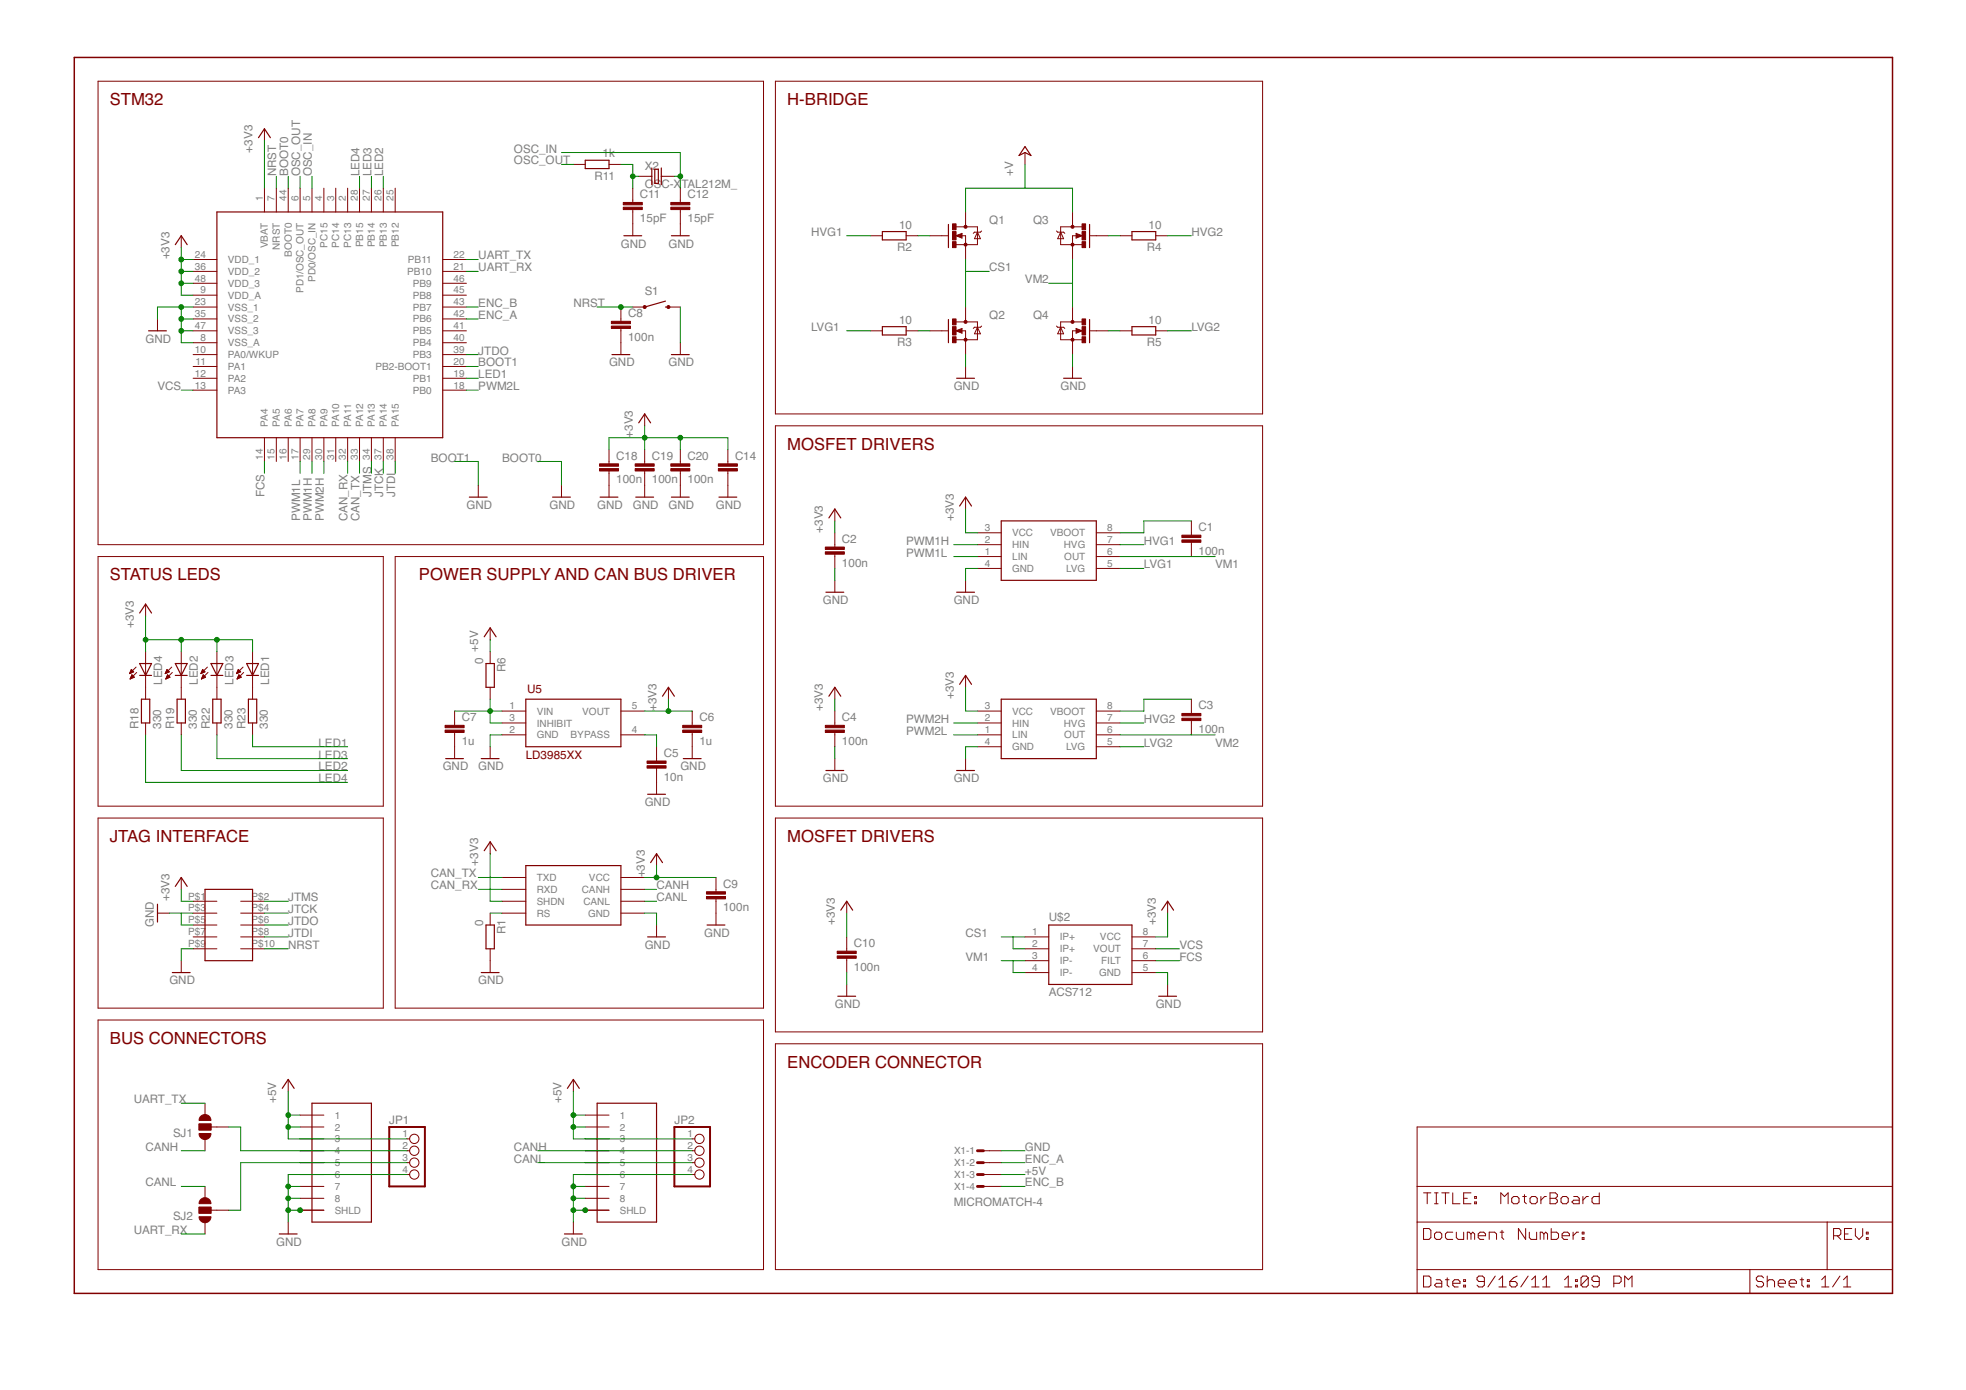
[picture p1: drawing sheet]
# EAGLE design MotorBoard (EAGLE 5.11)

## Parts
1  RJ45-43860  [0438600010]
2  RJ45-43860  [0438600010]
C1  100n  C-EUC0603  [C0603]
C2  100n  C-EUC0603  [C0603]
C3  100n  C-EUC0603  [C0603]
C4  100n  C-EUC0603  [C0603]
C5  10n  C-EUC0603  [C0603]
C6  1u  C-EUC0603  [C0603]
C7  1u  C-EUC0603  [C0603]
C8  100n  C-EUC0603  [C0603]
C9  100n  C-EUC0603  [C0603]
C10  100n  C-EUC0603  [C0603]
C11  15pF  C-EUC0603  [C0603]
C12  15pF  C-EUC0603  [C0603]
C14  C-EUC0805  [C0805]
C18  100n  C-EUC0603  [C0603]
C19  100n  C-EUC0603  [C0603]
C20  100n  C-EUC0603  [C0603]
JP1  PINHD-1X4/90  [1X04/90]
JP2  PINHD-1X4/90  [1X04/90]
LED1  LEDCHIPLED_0805  [CHIPLED_0805]
LED2  LEDCHIPLED_0805  [CHIPLED_0805]
LED3  LEDCHIPLED_0805  [CHIPLED_0805]
LED4  LEDCHIPLED_0805  [CHIPLED_0805]
Q1  MOSFET-NCHANNELFDD8580  [DPAK]
Q2  MOSFET-NCHANNELFDD8580  [DPAK]
Q3  MOSFET-NCHANNELFDD8580  [DPAK]
Q4  MOSFET-NCHANNELFDD8580  [DPAK]
R1  0  R-EU_R0603  [R0603]
R2  10  R-EU_R0603  [R0603]
R3  10  R-EU_R0603  [R0603]
R4  10  R-EU_R0603  [R0603]
R5  10  R-EU_R0603  [R0603]
R6  0  R-EU_R0603  [R0603]
R11  1k  R-EU_R0603  [R0603]
R18  330  R-EU_R0603  [R0603]
R19  330  R-EU_R0603  [R0603]
R22  330  R-EU_R0603  [R0603]
R23  330  R-EU_R0603  [R0603]
S1  SWITCH-MOMENTARY-2-SMD-1101NE  [TACTILE-SWITCH-1101NE]
SJ1  SOLDERJUMPER_2WAYPASTE1&2  [SJ_3_PASTE1&2]
SJ2  SOLDERJUMPER_2WAYPASTE1&2  [SJ_3_PASTE1&2]
SOT1  MAX3051  [SOT23-8L]
U1  STM32F103CX  [LQFP48]
U5  LD3985XX  [SOT23-5L]
U$1  L6387E  [SO8]
U$2  ACS712  [SO08]
U$3  L6387E  [SO8]
U$4  FTSH-105  [FTSH-105]
X1  MICROMATCH-4  [MICROMATCH-4]
X2  OSC-XTAL212M_  [4X6]

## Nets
+3V3: C2.1 C4.1 C6.1 C9.1 C10.1 C14.1 C18.1 C19.1 C20.1 LED1.A LED2.A LED3.A LED4.A SOT1.P$3(VCC) SOT1.P$5(SHDN) U1.1(VBAT) U1.9(VDD_A) U1.24(VDD_1) U1.36(VDD_2) U1.48(VDD_3) U5.5(VOUT) U$1.3(VCC) U$2.8(VCC) U$3.3(VCC) U$4.P$1
+5V: 1.P$1 1.P$2 1.P$3 2.P$1 2.P$2 2.P$3 JP1.1 JP2.1 R6.1 X1.3
+V: Q1.4(D) Q3.4(D)
BOOT0: U1.44(BOOT0) ; supply symbol labelled GND
BOOT1: U1.20(PB2-BOOT1) ; supply symbol labelled GND
CAN_RX: SOT1.P$4(RXD) U1.32(PA11)
CAN_TX: SOT1.P$1(TXD) U1.33(PA12)
CANH: 2.P$4 JP2.2 SJ1.1 SOT1.P$7(CANH)
CANL: 2.P$5 JP2.3 SJ2.3 SOT1.P$6(CANL)
CS1: Q1.3(S) Q2.4(D) U$2.1(IP+) U$2.2(IP+)
ENC_A: U1.42(PB6) X1.2
ENC_B: U1.43(PB7) X1.4
FCS: U1.14(PA4) U$2.6(FILT)
GND: 1.P$6 1.P$7 1.P$8 1.P$9(SHLD) 1.P$10 2.P$6 2.P$7 2.P$8 2.P$9(SHLD) 2.P$10 C2.2 C4.2 C5.2 C6.2 C7.2 C8.2 C9.2 C10.2 C11.2 C12.2 C14.2 C18.2 C19.2 C20.2 JP1.4 JP2.4 Q2.3(S) Q4.3(S) R1.2 S1.P$2 SOT1.P$2(GND) U1.8(VSS_A) U1.23(VSS_1) U1.35(VSS_2) U1.47(VSS_3) U5.2(GND) U$1.4(GND) U$2.5(GND) U$3.4(GND) U$4.P$3 U$4.P$9 X1.1
HVG1: R2.2 U$1.7(HVG)
HVG2: R4.1 U$3.7(HVG)
JTCK: U1.37(PA14) U$4.P$4
JTDI: U1.38(PA15) U$4.P$8
JTDO: U1.39(PB3) U$4.P$6
JTMS: U1.34(PA13) U$4.P$2
LED1: R23.1 U1.19(PB1)
LED2: R19.1 U1.26(PB13)
LED3: R22.1 U1.27(PB14)
LED4: R18.1 U1.28(PB15)
LVG1: R3.2 U$1.5(LVG)
LVG2: R5.1 U$3.5(LVG)
N$1: U$4.P$5
N$2: R1.1 SOT1.P$8(RS)
N$3: 1.P$4 JP1.2 SJ1.2
N$4: C5.1 U5.4(BYPASS)
N$5: Q1.1(G) R2.1
N$6: Q2.1(G) R3.1
N$7: Q3.1(G) R4.2
N$8: 1.P$5 JP1.3 SJ2.2
N$9: Q4.1(G) R5.2
N$10: C7.1 R6.2 U5.1(VIN) U5.3(INHIBIT)
N$12: C11.1 R11.1 X2.1(X1)
N$15: LED4.C R18.2
N$16: C3.1 U$3.8(VBOOT)
N$18: LED2.C R19.2
N$20: LED3.C R22.2
N$22: LED1.C R23.2
N$26: C1.1 U$1.8(VBOOT)
NRST: C8.1 S1.P$1 U1.7(NRST) U$4.P$10
OSC_IN: C12.1 U1.5(PD0/OSC_IN) X2.2(X2)
OSC_OUT: R11.2 U1.6(PD1/OSC_OUT)
PWM1H: U1.29(PA8) U$1.2(HIN)
PWM1L: U1.17(PA7) U$1.1(LIN)
PWM2H: U1.30(PA9) U$3.2(HIN)
PWM2L: U1.18(PB0) U$3.1(LIN)
UART_RX: SJ2.1 U1.21(PB10)
UART_TX: SJ1.3 U1.22(PB11)
VCS: U1.13(PA3) U$2.7(VOUT)
VM1: C1.2 U$1.6(OUT) U$2.3(IP-) U$2.4(IP-)
VM2: C3.2 Q3.3(S) Q4.4(D) U$3.6(OUT)
Unconnected: U1.2(PC13) U1.3(PC14) U1.4(PC15) U1.10(PA0/WKUP) U1.11(PA1) U1.12(PA2) U1.15(PA5) U1.16(PA6) U1.25(PB12) U1.31(PA10) U1.40(PB4) U1.41(PB5) U1.45(PB8) U1.46(PB9) U$4.P$7

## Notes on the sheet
- STM32 | H-BRIDGE
- MOSFET DRIVERS
- STATUS LEDS | POWER SUPPLY AND CAN BUS DRIVER
- JTAG INTERFACE | MOSFET DRIVERS
- BUS CONNECTORS
- ENCODER CONNECTOR
